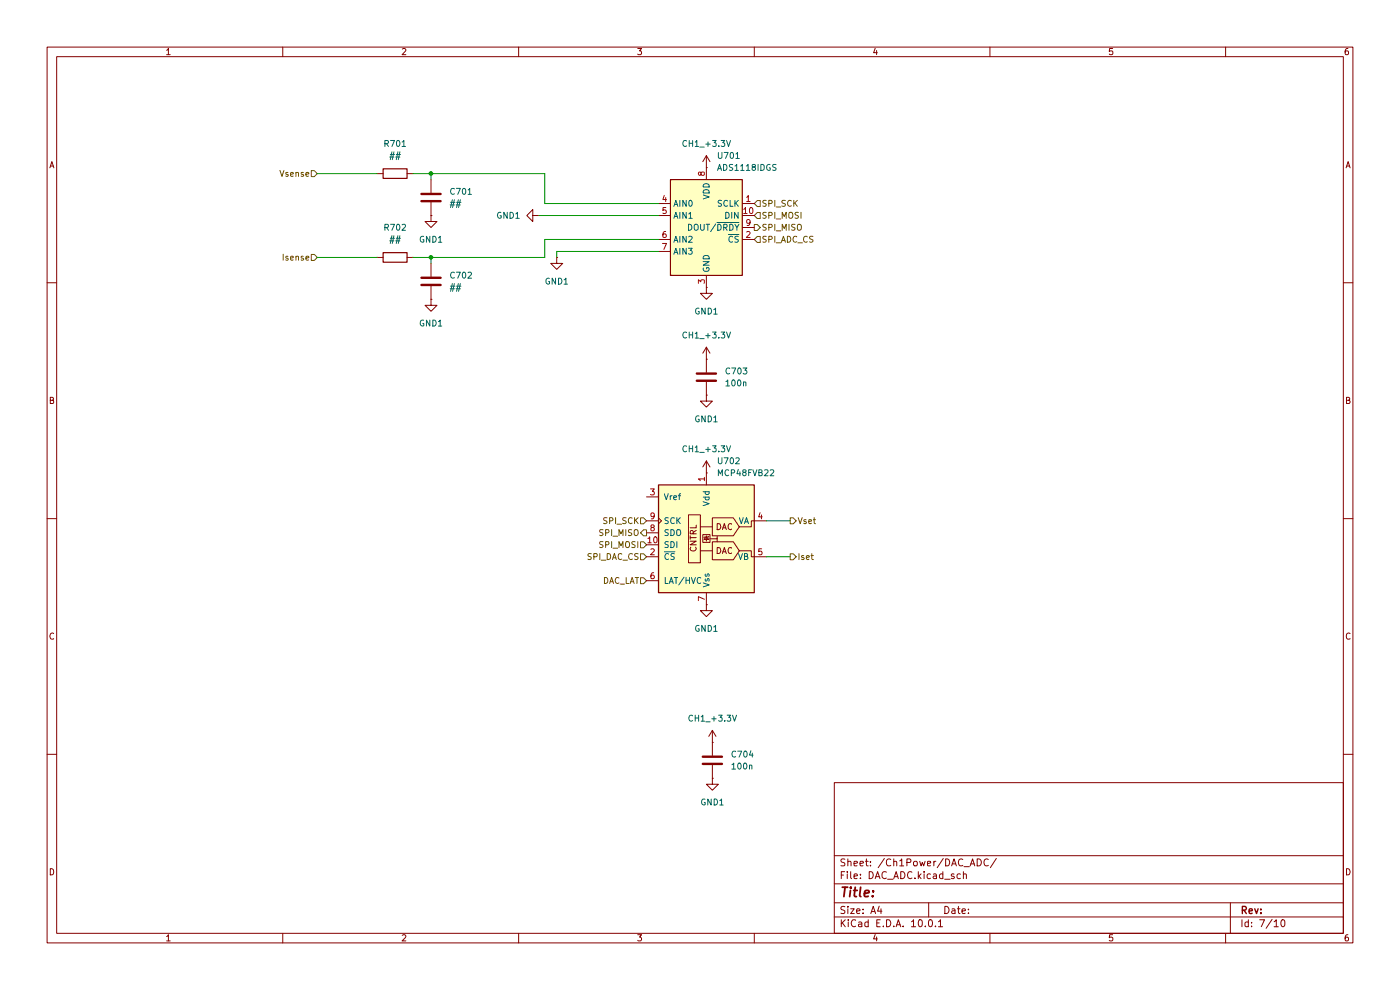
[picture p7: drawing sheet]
(kicad_sch
 (version 20260306)
 (generator "eeschema")
 (generator_version "10.0")
 (paper "A4")
 (lib_symbols
  (symbol "Analog_ADC:ADS1118IDGS" (exclude_from_sim no) (in_bom yes) (on_board yes)
   (in_pos_files yes)
   (duplicate_pin_numbers_are_jumpers no)
   (property "Reference" "U" (at 1.27 13.97 0) (show_name no) (do_not_autoplace no) (effects (font (size 1.27 1.27)) (justify left)))
   (property "Value" "ADS1118IDGS" (at 1.27 11.43 0) (show_name no) (do_not_autoplace no) (effects (font (size 1.27 1.27)) (justify left)))
   (property "Footprint" "" (at -1.27 -1.27 0) (show_name no) (do_not_autoplace no) (hide yes) (effects (font (size 1.27 1.27))))
   (property "Datasheet" "http://www.ti.com/lit/ds/symlink/ads1118.pdf" (at -22.86 10.16 0) (show_name no) (do_not_autoplace no) (hide yes) (effects (font (size 1.27 1.27))))
   (property "Description" "Ultrasmall, Low-Power, SPI-Compatible, 16-Bit Analog-to-Digital Converter with Internal Reference and Temperature Sensor, VSSOP-10" (at 0 0 0) (show_name no) (do_not_autoplace no) (hide yes) (effects (font (size 1.27 1.27))))
   (symbol "ADS1118IDGS_0_1"
    (rectangle (start 7.62 10.16) (end -7.62 -10.16) (stroke (width 0.254) (type default)) (fill (type background))))
   (symbol "ADS1118IDGS_1_1"
    (pin input line (at 10.16 5.08 180) (length 2.54) (name "SCLK" (effects (font (size 1.27 1.27)))) (number "1" (effects (font (size 1.27 1.27)))))
    (pin input line (at 10.16 -2.54 180) (length 2.54) (name "~{CS}" (effects (font (size 1.27 1.27)))) (number "2" (effects (font (size 1.27 1.27)))))
    (pin power_in line (at 0 -12.7 90) (length 2.54) (name "GND" (effects (font (size 1.27 1.27)))) (number "3" (effects (font (size 1.27 1.27)))))
    (pin input line (at -10.16 5.08 0) (length 2.54) (name "AIN0" (effects (font (size 1.27 1.27)))) (number "4" (effects (font (size 1.27 1.27)))))
    (pin input line (at -10.16 2.54 0) (length 2.54) (name "AIN1" (effects (font (size 1.27 1.27)))) (number "5" (effects (font (size 1.27 1.27)))))
    (pin input line (at -10.16 -2.54 0) (length 2.54) (name "AIN2" (effects (font (size 1.27 1.27)))) (number "6" (effects (font (size 1.27 1.27)))))
    (pin input line (at -10.16 -5.08 0) (length 2.54) (name "AIN3" (effects (font (size 1.27 1.27)))) (number "7" (effects (font (size 1.27 1.27)))))
    (pin power_in line (at 0 12.7 270) (length 2.54) (name "VDD" (effects (font (size 1.27 1.27)))) (number "8" (effects (font (size 1.27 1.27)))))
    (pin output line (at 10.16 0 180) (length 2.54) (name "DOUT/~{DRDY}" (effects (font (size 1.27 1.27)))) (number "9" (effects (font (size 1.27 1.27)))))
    (pin input line (at 10.16 2.54 180) (length 2.54) (name "DIN" (effects (font (size 1.27 1.27)))) (number "10" (effects (font (size 1.27 1.27))))))
   (embedded_fonts no))
  (symbol "Device:C"
   (pin_numbers (hide yes))
   (pin_names
    (offset 0.254)) (exclude_from_sim no) (in_bom yes) (on_board yes)
   (in_pos_files yes)
   (duplicate_pin_numbers_are_jumpers no)
   (property "Reference" "C" (at 0.635 2.54 0) (show_name no) (do_not_autoplace no) (effects (font (size 1.27 1.27)) (justify left)))
   (property "Value" "C" (at 0.635 -2.54 0) (show_name no) (do_not_autoplace no) (effects (font (size 1.27 1.27)) (justify left)))
   (property "Footprint" "" (at 0.9652 -3.81 0) (show_name no) (do_not_autoplace no) (hide yes) (effects (font (size 1.27 1.27))))
   (property "Datasheet" "" (at 0 0 0) (show_name no) (do_not_autoplace no) (hide yes) (effects (font (size 1.27 1.27))))
   (property "Description" "Unpolarized capacitor" (at 0 0 0) (show_name no) (do_not_autoplace no) (hide yes) (effects (font (size 1.27 1.27))))
   (symbol "C_0_1"
    (polyline (pts (xy -2.032 0.762) (xy 2.032 0.762)) (stroke (width 0.508) (type default)) (fill (type none)))
    (polyline (pts (xy -2.032 -0.762) (xy 2.032 -0.762)) (stroke (width 0.508) (type default)) (fill (type none))))
   (symbol "C_1_1"
    (pin passive line (at 0 3.81 270) (length 2.794) (name "" (effects (font (size 1.27 1.27)))) (number "1" (effects (font (size 1.27 1.27)))))
    (pin passive line (at 0 -3.81 90) (length 2.794) (name "" (effects (font (size 1.27 1.27)))) (number "2" (effects (font (size 1.27 1.27))))))
   (embedded_fonts no))
  (symbol "Device:R"
   (pin_numbers (hide yes))
   (pin_names
    (offset 0)) (exclude_from_sim no) (in_bom yes) (on_board yes)
   (in_pos_files yes)
   (duplicate_pin_numbers_are_jumpers no)
   (property "Reference" "R" (at 2.032 0 90) (show_name no) (do_not_autoplace no) (effects (font (size 1.27 1.27))))
   (property "Value" "R" (at 0 0 90) (show_name no) (do_not_autoplace no) (effects (font (size 1.27 1.27))))
   (property "Footprint" "" (at -1.778 0 90) (show_name no) (do_not_autoplace no) (hide yes) (effects (font (size 1.27 1.27))))
   (property "Datasheet" "" (at 0 0 0) (show_name no) (do_not_autoplace no) (hide yes) (effects (font (size 1.27 1.27))))
   (property "Description" "Resistor" (at 0 0 0) (show_name no) (do_not_autoplace no) (hide yes) (effects (font (size 1.27 1.27))))
   (symbol "R_0_1"
    (rectangle (start -1.016 -2.54) (end 1.016 2.54) (stroke (width 0.254) (type default)) (fill (type none))))
   (symbol "R_1_1"
    (pin passive line (at 0 3.81 270) (length 1.27) (name "" (effects (font (size 1.27 1.27)))) (number "1" (effects (font (size 1.27 1.27)))))
    (pin passive line (at 0 -3.81 90) (length 1.27) (name "" (effects (font (size 1.27 1.27)))) (number "2" (effects (font (size 1.27 1.27))))))
   (embedded_fonts no))
  (symbol "eiene Symbole:MCP48FVB22"
   (pin_names
    (offset 1.016)) (exclude_from_sim no) (in_bom yes) (on_board yes)
   (in_pos_files yes)
   (duplicate_pin_numbers_are_jumpers no)
   (property "Reference" "U" (at -15.494 13.716 0) (show_name no) (do_not_autoplace no) (effects (font (size 1.27 1.27)) (justify right)))
   (property "Value" "MCP48FVB22" (at -5.08 11.43 0) (show_name no) (do_not_autoplace no) (effects (font (size 1.27 1.27)) (justify right)))
   (property "Footprint" "Package_SO:MSOP-10_3x3mm_P0.5mm" (at 20.32 -7.62 0) (show_name no) (do_not_autoplace no) (hide yes) (effects (font (size 1.27 1.27))))
   (property "Datasheet" "https://ww1.microchip.com/downloads/aemDocuments/documents/OTH/ProductDocuments/DataSheets/20005466A.pdf" (at -3.302 -15.494 0) (show_name no) (do_not_autoplace no) (hide yes) (effects (font (size 1.27 1.27))))
   (property "Description" "2-Channel 12-Bit D/A Converters with SPI Interface and Internal Reference (2.048V)" (at 0 -13.462 0) (show_name no) (do_not_autoplace no) (hide yes) (effects (font (size 1.27 1.27))))
   (symbol "MCP48FVB22_0_0"
    (polyline (pts (xy 0 -0.889) (xy 0.508 -1.397) (xy -0.508 -1.397) (xy 0 -0.889)) (stroke (width 0) (type default)) (fill (type none)))
    (polyline (pts (xy 0 -1.778) (xy 0 -0.635)) (stroke (width 0) (type default)) (fill (type none)))
    (polyline (pts (xy 0.381 -0.889) (xy 0.508 -0.762)) (stroke (width 0) (type default)) (fill (type none)))
    (polyline (pts (xy 0.381 -0.889) (xy -0.381 -0.889) (xy -0.508 -1.016)) (stroke (width 0) (type default)) (fill (type none)))
    (rectangle (start 0.762 -0.381) (end -0.762 -2.032) (stroke (width 0) (type default)) (fill (type none)))
    (polyline (pts (xy 0.762 -1.27) (xy 2.286 -1.27) (xy 2.286 -0.762)) (stroke (width 0) (type default)) (fill (type none)))
    (polyline (pts (xy 2.286 -1.143) (xy 2.286 -1.905)) (stroke (width 0) (type default)) (fill (type none)))
    (polyline (pts (xy 6.985 1.27) (xy 9.525 1.27) (xy 9.525 2.54) (xy 10.16 2.54)) (stroke (width 0) (type default)) (fill (type none)))
    (polyline (pts (xy 6.985 -3.81) (xy 9.525 -3.81) (xy 9.525 -5.08) (xy 10.16 -5.08)) (stroke (width 0) (type default)) (fill (type none)))
    (text "CNTRL" (at -2.032 -4.191 900) (effects (font (size 1.27 1.27)) (justify left bottom)))
    (text "DAC" (at 3.81 1.27 0) (effects (font (size 1.27 1.27))))
    (text "DAC" (at 3.81 -3.81 0) (effects (font (size 1.27 1.27)))))
   (symbol "MCP48FVB22_0_1"
    (rectangle (start -10.16 10.16) (end 10.16 -12.7) (stroke (width 0.254) (type default)) (fill (type background)))
    (rectangle (start -1.27 -6.35) (end -3.81 3.81) (stroke (width 0) (type default)) (fill (type none)))
    (polyline (pts (xy 1.27 1.27) (xy -1.27 1.27)) (stroke (width 0) (type default)) (fill (type none)))
    (polyline (pts (xy 1.27 -3.81) (xy -1.27 -3.81)) (stroke (width 0) (type default)) (fill (type none)))
    (polyline (pts (xy 6.985 1.27) (xy 5.715 3.175) (xy 1.27 3.175) (xy 1.27 -0.635) (xy 5.715 -0.635) (xy 6.985 1.27)) (stroke (width 0) (type default)) (fill (type none)))
    (polyline (pts (xy 6.985 -3.81) (xy 5.715 -1.905) (xy 1.27 -1.905) (xy 1.27 -5.715) (xy 5.715 -5.715) (xy 6.985 -3.81)) (stroke (width 0) (type default)) (fill (type none))))
   (symbol "MCP48FVB22_1_1"
    (pin power_in line (at 0 12.7 270) (length 2.54) (name "Vdd" (effects (font (size 1.27 1.27)))) (number "1" (effects (font (size 1.27 1.27)))))
    (pin input line (at -12.7 -5.08 0) (length 2.54) (name "~{CS}" (effects (font (size 1.27 1.27)))) (number "2" (effects (font (size 1.27 1.27)))))
    (pin input line (at -12.7 7.62 0) (length 2.54) (name "Vref" (effects (font (size 1.27 1.27)))) (number "3" (effects (font (size 1.27 1.27)))))
    (pin output line (at 12.7 2.54 180) (length 2.54) (name "VA" (effects (font (size 1.27 1.27)))) (number "4" (effects (font (size 1.27 1.27)))))
    (pin output line (at 12.7 -5.08 180) (length 2.54) (name "VB" (effects (font (size 1.27 1.27)))) (number "5" (effects (font (size 1.27 1.27)))))
    (pin input line (at -12.7 -10.16 0) (length 2.54) (name "LAT/HVC" (effects (font (size 1.27 1.27)))) (number "6" (effects (font (size 1.27 1.27)))))
    (pin power_in line (at 0 -15.24 90) (length 2.54) (name "Vss" (effects (font (size 1.27 1.27)))) (number "7" (effects (font (size 1.27 1.27)))))
    (pin input line (at -12.7 0 0) (length 2.54) (name "SDO" (effects (font (size 1.27 1.27)))) (number "8" (effects (font (size 1.27 1.27)))))
    (pin input clock (at -12.7 2.54 0) (length 2.54) (name "SCK" (effects (font (size 1.27 1.27)))) (number "9" (effects (font (size 1.27 1.27)))))
    (pin input line (at -12.7 -2.54 0) (length 2.54) (name "SDI" (effects (font (size 1.27 1.27)))) (number "10" (effects (font (size 1.27 1.27))))))
   (embedded_fonts no))
  (symbol "power:+3.3V"
   (power global)
   (pin_numbers (hide yes))
   (pin_names
    (offset 0) (hide yes)) (exclude_from_sim no) (in_bom yes) (on_board yes)
   (in_pos_files yes)
   (duplicate_pin_numbers_are_jumpers no)
   (property "Reference" "#PWR" (at 0 -3.81 0) (show_name no) (do_not_autoplace no) (hide yes) (effects (font (size 1.27 1.27))))
   (property "Value" "+3.3V" (at 0 3.556 0) (show_name no) (do_not_autoplace no) (effects (font (size 1.27 1.27))))
   (property "Footprint" "" (at 0 0 0) (show_name no) (do_not_autoplace no) (hide yes) (effects (font (size 1.27 1.27))))
   (property "Datasheet" "" (at 0 0 0) (show_name no) (do_not_autoplace no) (hide yes) (effects (font (size 1.27 1.27))))
   (property "Description" "Power symbol creates a global label with name \"+3.3V\"" (at 0 0 0) (show_name no) (do_not_autoplace no) (hide yes) (effects (font (size 1.27 1.27))))
   (symbol "+3.3V_0_1"
    (polyline (pts (xy -0.762 1.27) (xy 0 2.54)) (stroke (width 0) (type default)) (fill (type none)))
    (polyline (pts (xy 0 2.54) (xy 0.762 1.27)) (stroke (width 0) (type default)) (fill (type none)))
    (polyline (pts (xy 0 0) (xy 0 2.54)) (stroke (width 0) (type default)) (fill (type none))))
   (symbol "+3.3V_1_1"
    (pin power_in line (at 0 0 90) (length 0) (name "" (effects (font (size 1.27 1.27)))) (number "1" (effects (font (size 1.27 1.27))))))
   (embedded_fonts no))
  (symbol "power:GND1"
   (power global)
   (pin_numbers (hide yes))
   (pin_names
    (offset 0) (hide yes)) (exclude_from_sim no) (in_bom yes) (on_board yes)
   (in_pos_files yes)
   (duplicate_pin_numbers_are_jumpers no)
   (property "Reference" "#PWR" (at 0 -6.35 0) (show_name no) (do_not_autoplace no) (hide yes) (effects (font (size 1.27 1.27))))
   (property "Value" "GND1" (at 0 -3.81 0) (show_name no) (do_not_autoplace no) (effects (font (size 1.27 1.27))))
   (property "Footprint" "" (at 0 0 0) (show_name no) (do_not_autoplace no) (hide yes) (effects (font (size 1.27 1.27))))
   (property "Datasheet" "" (at 0 0 0) (show_name no) (do_not_autoplace no) (hide yes) (effects (font (size 1.27 1.27))))
   (property "Description" "Power symbol creates a global label with name \"GND1\" , ground" (at 0 0 0) (show_name no) (do_not_autoplace no) (hide yes) (effects (font (size 1.27 1.27))))
   (symbol "GND1_0_1"
    (polyline (pts (xy 0 0) (xy 0 -1.27) (xy 1.27 -1.27) (xy 0 -2.54) (xy -1.27 -1.27) (xy 0 -1.27)) (stroke (width 0) (type default)) (fill (type none))))
   (symbol "GND1_1_1"
    (pin power_in line (at 0 0 270) (length 0) (name "" (effects (font (size 1.27 1.27)))) (number "1" (effects (font (size 1.27 1.27))))))
   (embedded_fonts no)))
 (junction
  (at 91.44 36.83)
  (diameter 0)
  (color 0 0 0 0))
 (junction
  (at 91.44 54.61)
  (diameter 0)
  (color 0 0 0 0))
 (wire
  (pts (xy 115.57 54.61) (xy 91.44 54.61))
  (stroke (width 0) (type default)))
 (wire
  (pts (xy 114.3 45.72) (xy 139.7 45.72))
  (stroke (width 0) (type default)))
 (wire
  (pts (xy 115.57 50.8) (xy 139.7 50.8))
  (stroke (width 0) (type default)))
 (wire
  (pts (xy 115.57 43.18) (xy 115.57 36.83))
  (stroke (width 0) (type default)))
 (wire
  (pts (xy 139.7 43.18) (xy 115.57 43.18))
  (stroke (width 0) (type default)))
 (wire
  (pts (xy 67.31 54.61) (xy 80.01 54.61))
  (stroke (width 0) (type default)))
 (wire
  (pts (xy 67.31 36.83) (xy 80.01 36.83))
  (stroke (width 0) (type default)))
 (wire
  (pts (xy 115.57 36.83) (xy 91.44 36.83))
  (stroke (width 0) (type default)))
 (wire
  (pts (xy 162.56 118.11) (xy 167.64 118.11))
  (stroke (width 0) (type default)))
 (wire
  (pts (xy 118.11 54.61) (xy 118.11 53.34))
  (stroke (width 0) (type default)))
 (wire
  (pts (xy 87.63 36.83) (xy 91.44 36.83))
  (stroke (width 0) (type default)))
 (wire
  (pts (xy 162.56 110.49) (xy 167.64 110.49))
  (stroke (width 0) (type default)))
 (wire
  (pts (xy 91.44 36.83) (xy 91.44 38.1))
  (stroke (width 0) (type default)))
 (wire
  (pts (xy 87.63 54.61) (xy 91.44 54.61))
  (stroke (width 0) (type default)))
 (wire
  (pts (xy 115.57 54.61) (xy 115.57 50.8))
  (stroke (width 0) (type default)))
 (wire
  (pts (xy 118.11 53.34) (xy 139.7 53.34))
  (stroke (width 0) (type default)))
 (wire
  (pts (xy 91.44 54.61) (xy 91.44 55.88))
  (stroke (width 0) (type default)))
 (hierarchical_label "SPI_MISO"
  (shape output)
  (at 160.02 48.26 0)
  (effects (font (size 1.27 1.27)) (justify left)))
 (hierarchical_label "SPI_MISO"
  (shape output)
  (at 137.16 113.03 180)
  (effects (font (size 1.27 1.27)) (justify right)))
 (hierarchical_label "Vset"
  (shape output)
  (at 167.64 110.49 0)
  (effects (font (size 1.27 1.27)) (justify left)))
 (hierarchical_label "SPI_DAC_CS"
  (shape input)
  (at 137.16 118.11 180)
  (effects (font (size 1.27 1.27)) (justify right)))
 (hierarchical_label "Vsense"
  (shape input)
  (at 67.31 36.83 180)
  (effects (font (size 1.27 1.27)) (justify right)))
 (hierarchical_label "SPI_SCK"
  (shape input)
  (at 137.16 110.49 180)
  (effects (font (size 1.27 1.27)) (justify right)))
 (hierarchical_label "Isense"
  (shape input)
  (at 67.31 54.61 180)
  (effects (font (size 1.27 1.27)) (justify right)))
 (hierarchical_label "SPI_ADC_CS"
  (shape input)
  (at 160.02 50.8 0)
  (effects (font (size 1.27 1.27)) (justify left)))
 (hierarchical_label "SPI_SCK"
  (shape input)
  (at 160.02 43.18 0)
  (effects (font (size 1.27 1.27)) (justify left)))
 (hierarchical_label "SPI_MOSI"
  (shape input)
  (at 137.16 115.57 180)
  (effects (font (size 1.27 1.27)) (justify right)))
 (hierarchical_label "SPI_MOSI"
  (shape input)
  (at 160.02 45.72 0)
  (effects (font (size 1.27 1.27)) (justify left)))
 (hierarchical_label "DAC_LAT"
  (shape input)
  (at 137.16 123.19 180)
  (effects (font (size 1.27 1.27)) (justify right)))
 (hierarchical_label "Iset"
  (shape output)
  (at 167.64 118.11 0)
  (effects (font (size 1.27 1.27)) (justify left)))
 (symbol
  (lib_id "power:+3.3V")
  (at 149.86 100.33 0)
  (unit 1)
  (body_style 1)
  (exclude_from_sim no)
  (in_bom yes)
  (on_board yes)
  (in_pos_files yes)
  (dnp no)
  (fields_autoplaced yes)
  (property "Reference" "#PWR0709" (at 149.86 104.14 0) (hide yes) (show_name no) (do_not_autoplace no) (effects (font (size 1.27 1.27))))
  (property "Value" "CH1_+3.3V" (at 149.86 95.25 0) (show_name no) (do_not_autoplace no) (effects (font (size 1.27 1.27))))
  (property "Footprint" "" (at 149.86 100.33 0) (hide yes) (show_name no) (do_not_autoplace no) (effects (font (size 1.27 1.27))))
  (property "Datasheet" "" (at 149.86 100.33 0) (hide yes) (show_name no) (do_not_autoplace no) (effects (font (size 1.27 1.27))))
  (property "Description" "Power symbol creates a global label with name \"+3.3V\"" (at 149.86 100.33 0) (hide yes) (show_name no) (do_not_autoplace no) (effects (font (size 1.27 1.27))))
  (pin "1"))
 (symbol
  (lib_id "Device:C")
  (at 151.13 161.29 0)
  (unit 1)
  (body_style 1)
  (exclude_from_sim no)
  (in_bom yes)
  (on_board yes)
  (in_pos_files yes)
  (dnp no)
  (fields_autoplaced yes)
  (property "Reference" "C704" (at 154.94 160.0199 0) (show_name no) (do_not_autoplace no) (effects (font (size 1.27 1.27)) (justify left)))
  (property "Value" "100n" (at 154.94 162.5599 0) (show_name no) (do_not_autoplace no) (effects (font (size 1.27 1.27)) (justify left)))
  (property "Footprint" "Capacitor_SMD:C_0603_1608Metric" (at 152.0952 165.1 0) (hide yes) (show_name no) (do_not_autoplace no) (effects (font (size 1.27 1.27))))
  (property "Datasheet" "" (at 151.13 161.29 0) (hide yes) (show_name no) (do_not_autoplace no) (effects (font (size 1.27 1.27))))
  (property "Description" "Unpolarized capacitor" (at 151.13 161.29 0) (hide yes) (show_name no) (do_not_autoplace no) (effects (font (size 1.27 1.27))))
  (pin "1")
  (pin "2"))
 (symbol
  (lib_id "Analog_ADC:ADS1118IDGS")
  (at 149.86 48.26 0)
  (unit 1)
  (body_style 1)
  (exclude_from_sim no)
  (in_bom yes)
  (on_board yes)
  (in_pos_files yes)
  (dnp no)
  (fields_autoplaced yes)
  (property "Reference" "U701" (at 152.0033 33.02 0) (show_name no) (do_not_autoplace no) (effects (font (size 1.27 1.27)) (justify left)))
  (property "Value" "ADS1118IDGS" (at 152.0033 35.56 0) (show_name no) (do_not_autoplace no) (effects (font (size 1.27 1.27)) (justify left)))
  (property "Footprint" "Package_SO:TSSOP-10_3x3mm_P0.5mm" (at 148.59 49.53 0) (hide yes) (show_name no) (do_not_autoplace no) (effects (font (size 1.27 1.27))))
  (property "Datasheet" "http://www.ti.com/lit/ds/symlink/ads1118.pdf" (at 127 38.1 0) (hide yes) (show_name no) (do_not_autoplace no) (effects (font (size 1.27 1.27))))
  (property "Description" "Ultrasmall, Low-Power, SPI-Compatible, 16-Bit Analog-to-Digital Converter with Internal Reference and Temperature Sensor, VSSOP-10" (at 149.86 48.26 0) (hide yes) (show_name no) (do_not_autoplace no) (effects (font (size 1.27 1.27))))
  (pin "10")
  (pin "5")
  (pin "2")
  (pin "6")
  (pin "1")
  (pin "8")
  (pin "4")
  (pin "9")
  (pin "7")
  (pin "3"))
 (symbol
  (lib_id "power:+3.3V")
  (at 149.86 35.56 0)
  (unit 1)
  (body_style 1)
  (exclude_from_sim no)
  (in_bom yes)
  (on_board yes)
  (in_pos_files yes)
  (dnp no)
  (fields_autoplaced yes)
  (property "Reference" "#PWR0705" (at 149.86 39.37 0) (hide yes) (show_name no) (do_not_autoplace no) (effects (font (size 1.27 1.27))))
  (property "Value" "CH1_+3.3V" (at 149.86 30.48 0) (show_name no) (do_not_autoplace no) (effects (font (size 1.27 1.27))))
  (property "Footprint" "" (at 149.86 35.56 0) (hide yes) (show_name no) (do_not_autoplace no) (effects (font (size 1.27 1.27))))
  (property "Datasheet" "" (at 149.86 35.56 0) (hide yes) (show_name no) (do_not_autoplace no) (effects (font (size 1.27 1.27))))
  (property "Description" "Power symbol creates a global label with name \"+3.3V\"" (at 149.86 35.56 0) (hide yes) (show_name no) (do_not_autoplace no) (effects (font (size 1.27 1.27))))
  (pin "1"))
 (symbol
  (lib_id "power:GND1")
  (at 91.44 63.5 0)
  (unit 1)
  (body_style 1)
  (exclude_from_sim no)
  (in_bom yes)
  (on_board yes)
  (in_pos_files yes)
  (dnp no)
  (fields_autoplaced yes)
  (property "Reference" "#PWR0702" (at 91.44 69.85 0) (hide yes) (show_name no) (do_not_autoplace no) (effects (font (size 1.27 1.27))))
  (property "Value" "GND1" (at 91.44 68.58 0) (show_name no) (do_not_autoplace no) (effects (font (size 1.27 1.27))))
  (property "Footprint" "" (at 91.44 63.5 0) (hide yes) (show_name no) (do_not_autoplace no) (effects (font (size 1.27 1.27))))
  (property "Datasheet" "" (at 91.44 63.5 0) (hide yes) (show_name no) (do_not_autoplace no) (effects (font (size 1.27 1.27))))
  (property "Description" "Power symbol creates a global label with name \"GND1\" , ground" (at 91.44 63.5 0) (hide yes) (show_name no) (do_not_autoplace no) (effects (font (size 1.27 1.27))))
  (pin "1"))
 (symbol
  (lib_id "power:GND1")
  (at 118.11 54.61 0)
  (unit 1)
  (body_style 1)
  (exclude_from_sim no)
  (in_bom yes)
  (on_board yes)
  (in_pos_files yes)
  (dnp no)
  (fields_autoplaced yes)
  (property "Reference" "#PWR0704" (at 118.11 60.96 0) (hide yes) (show_name no) (do_not_autoplace no) (effects (font (size 1.27 1.27))))
  (property "Value" "GND1" (at 118.11 59.69 0) (show_name no) (do_not_autoplace no) (effects (font (size 1.27 1.27))))
  (property "Footprint" "" (at 118.11 54.61 0) (hide yes) (show_name no) (do_not_autoplace no) (effects (font (size 1.27 1.27))))
  (property "Datasheet" "" (at 118.11 54.61 0) (hide yes) (show_name no) (do_not_autoplace no) (effects (font (size 1.27 1.27))))
  (property "Description" "Power symbol creates a global label with name \"GND1\" , ground" (at 118.11 54.61 0) (hide yes) (show_name no) (do_not_autoplace no) (effects (font (size 1.27 1.27))))
  (pin "1"))
 (symbol
  (lib_id "Device:C")
  (at 149.86 80.01 0)
  (unit 1)
  (body_style 1)
  (exclude_from_sim no)
  (in_bom yes)
  (on_board yes)
  (in_pos_files yes)
  (dnp no)
  (fields_autoplaced yes)
  (property "Reference" "C703" (at 153.67 78.7399 0) (show_name no) (do_not_autoplace no) (effects (font (size 1.27 1.27)) (justify left)))
  (property "Value" "100n" (at 153.67 81.2799 0) (show_name no) (do_not_autoplace no) (effects (font (size 1.27 1.27)) (justify left)))
  (property "Footprint" "Capacitor_SMD:C_0603_1608Metric" (at 150.8252 83.82 0) (hide yes) (show_name no) (do_not_autoplace no) (effects (font (size 1.27 1.27))))
  (property "Datasheet" "" (at 149.86 80.01 0) (hide yes) (show_name no) (do_not_autoplace no) (effects (font (size 1.27 1.27))))
  (property "Description" "Unpolarized capacitor" (at 149.86 80.01 0) (hide yes) (show_name no) (do_not_autoplace no) (effects (font (size 1.27 1.27))))
  (pin "1")
  (pin "2"))
 (symbol
  (lib_id "Device:R")
  (at 83.82 54.61 270)
  (unit 1)
  (body_style 1)
  (exclude_from_sim no)
  (in_bom yes)
  (on_board yes)
  (in_pos_files yes)
  (dnp no)
  (fields_autoplaced yes)
  (property "Reference" "R702" (at 83.82 48.26 90) (show_name no) (do_not_autoplace no) (effects (font (size 1.27 1.27))))
  (property "Value" "##" (at 83.82 50.8 90) (show_name no) (do_not_autoplace no) (effects (font (size 1.27 1.27))))
  (property "Footprint" "Resistor_SMD:R_0603_1608Metric" (at 83.82 52.832 90) (hide yes) (show_name no) (do_not_autoplace no) (effects (font (size 1.27 1.27))))
  (property "Datasheet" "" (at 83.82 54.61 0) (hide yes) (show_name no) (do_not_autoplace no) (effects (font (size 1.27 1.27))))
  (property "Description" "Resistor" (at 83.82 54.61 0) (hide yes) (show_name no) (do_not_autoplace no) (effects (font (size 1.27 1.27))))
  (pin "2")
  (pin "1"))
 (symbol
  (lib_id "power:+3.3V")
  (at 149.86 76.2 0)
  (unit 1)
  (body_style 1)
  (exclude_from_sim no)
  (in_bom yes)
  (on_board yes)
  (in_pos_files yes)
  (dnp no)
  (fields_autoplaced yes)
  (property "Reference" "#PWR0707" (at 149.86 80.01 0) (hide yes) (show_name no) (do_not_autoplace no) (effects (font (size 1.27 1.27))))
  (property "Value" "CH1_+3.3V" (at 149.86 71.12 0) (show_name no) (do_not_autoplace no) (effects (font (size 1.27 1.27))))
  (property "Footprint" "" (at 149.86 76.2 0) (hide yes) (show_name no) (do_not_autoplace no) (effects (font (size 1.27 1.27))))
  (property "Datasheet" "" (at 149.86 76.2 0) (hide yes) (show_name no) (do_not_autoplace no) (effects (font (size 1.27 1.27))))
  (property "Description" "Power symbol creates a global label with name \"+3.3V\"" (at 149.86 76.2 0) (hide yes) (show_name no) (do_not_autoplace no) (effects (font (size 1.27 1.27))))
  (pin "1"))
 (symbol
  (lib_id "Device:R")
  (at 83.82 36.83 270)
  (unit 1)
  (body_style 1)
  (exclude_from_sim no)
  (in_bom yes)
  (on_board yes)
  (in_pos_files yes)
  (dnp no)
  (fields_autoplaced yes)
  (property "Reference" "R701" (at 83.82 30.48 90) (show_name no) (do_not_autoplace no) (effects (font (size 1.27 1.27))))
  (property "Value" "##" (at 83.82 33.02 90) (show_name no) (do_not_autoplace no) (effects (font (size 1.27 1.27))))
  (property "Footprint" "Resistor_SMD:R_0603_1608Metric" (at 83.82 35.052 90) (hide yes) (show_name no) (do_not_autoplace no) (effects (font (size 1.27 1.27))))
  (property "Datasheet" "" (at 83.82 36.83 0) (hide yes) (show_name no) (do_not_autoplace no) (effects (font (size 1.27 1.27))))
  (property "Description" "Resistor" (at 83.82 36.83 0) (hide yes) (show_name no) (do_not_autoplace no) (effects (font (size 1.27 1.27))))
  (pin "2")
  (pin "1"))
 (symbol
  (lib_id "power:GND1")
  (at 91.44 45.72 0)
  (unit 1)
  (body_style 1)
  (exclude_from_sim no)
  (in_bom yes)
  (on_board yes)
  (in_pos_files yes)
  (dnp no)
  (fields_autoplaced yes)
  (property "Reference" "#PWR0701" (at 91.44 52.07 0) (hide yes) (show_name no) (do_not_autoplace no) (effects (font (size 1.27 1.27))))
  (property "Value" "GND1" (at 91.44 50.8 0) (show_name no) (do_not_autoplace no) (effects (font (size 1.27 1.27))))
  (property "Footprint" "" (at 91.44 45.72 0) (hide yes) (show_name no) (do_not_autoplace no) (effects (font (size 1.27 1.27))))
  (property "Datasheet" "" (at 91.44 45.72 0) (hide yes) (show_name no) (do_not_autoplace no) (effects (font (size 1.27 1.27))))
  (property "Description" "Power symbol creates a global label with name \"GND1\" , ground" (at 91.44 45.72 0) (hide yes) (show_name no) (do_not_autoplace no) (effects (font (size 1.27 1.27))))
  (pin "1"))
 (symbol
  (lib_id "power:GND1")
  (at 149.86 128.27 0)
  (unit 1)
  (body_style 1)
  (exclude_from_sim no)
  (in_bom yes)
  (on_board yes)
  (in_pos_files yes)
  (dnp no)
  (fields_autoplaced yes)
  (property "Reference" "#PWR0710" (at 149.86 134.62 0) (hide yes) (show_name no) (do_not_autoplace no) (effects (font (size 1.27 1.27))))
  (property "Value" "GND1" (at 149.86 133.35 0) (show_name no) (do_not_autoplace no) (effects (font (size 1.27 1.27))))
  (property "Footprint" "" (at 149.86 128.27 0) (hide yes) (show_name no) (do_not_autoplace no) (effects (font (size 1.27 1.27))))
  (property "Datasheet" "" (at 149.86 128.27 0) (hide yes) (show_name no) (do_not_autoplace no) (effects (font (size 1.27 1.27))))
  (property "Description" "Power symbol creates a global label with name \"GND1\" , ground" (at 149.86 128.27 0) (hide yes) (show_name no) (do_not_autoplace no) (effects (font (size 1.27 1.27))))
  (pin "1"))
 (symbol
  (lib_id "Device:C")
  (at 91.44 59.69 0)
  (unit 1)
  (body_style 1)
  (exclude_from_sim no)
  (in_bom yes)
  (on_board yes)
  (in_pos_files yes)
  (dnp no)
  (fields_autoplaced yes)
  (property "Reference" "C702" (at 95.25 58.4199 0) (show_name no) (do_not_autoplace no) (effects (font (size 1.27 1.27)) (justify left)))
  (property "Value" "##" (at 95.25 60.9599 0) (show_name no) (do_not_autoplace no) (effects (font (size 1.27 1.27)) (justify left)))
  (property "Footprint" "Capacitor_SMD:C_0603_1608Metric" (at 92.4052 63.5 0) (hide yes) (show_name no) (do_not_autoplace no) (effects (font (size 1.27 1.27))))
  (property "Datasheet" "" (at 91.44 59.69 0) (hide yes) (show_name no) (do_not_autoplace no) (effects (font (size 1.27 1.27))))
  (property "Description" "Unpolarized capacitor" (at 91.44 59.69 0) (hide yes) (show_name no) (do_not_autoplace no) (effects (font (size 1.27 1.27))))
  (pin "1")
  (pin "2"))
 (symbol
  (lib_id "power:GND1")
  (at 149.86 83.82 0)
  (unit 1)
  (body_style 1)
  (exclude_from_sim no)
  (in_bom yes)
  (on_board yes)
  (in_pos_files yes)
  (dnp no)
  (fields_autoplaced yes)
  (property "Reference" "#PWR0708" (at 149.86 90.17 0) (hide yes) (show_name no) (do_not_autoplace no) (effects (font (size 1.27 1.27))))
  (property "Value" "GND1" (at 149.86 88.9 0) (show_name no) (do_not_autoplace no) (effects (font (size 1.27 1.27))))
  (property "Footprint" "" (at 149.86 83.82 0) (hide yes) (show_name no) (do_not_autoplace no) (effects (font (size 1.27 1.27))))
  (property "Datasheet" "" (at 149.86 83.82 0) (hide yes) (show_name no) (do_not_autoplace no) (effects (font (size 1.27 1.27))))
  (property "Description" "Power symbol creates a global label with name \"GND1\" , ground" (at 149.86 83.82 0) (hide yes) (show_name no) (do_not_autoplace no) (effects (font (size 1.27 1.27))))
  (pin "1"))
 (symbol
  (lib_id "power:GND1")
  (at 149.86 60.96 0)
  (unit 1)
  (body_style 1)
  (exclude_from_sim no)
  (in_bom yes)
  (on_board yes)
  (in_pos_files yes)
  (dnp no)
  (fields_autoplaced yes)
  (property "Reference" "#PWR0706" (at 149.86 67.31 0) (hide yes) (show_name no) (do_not_autoplace no) (effects (font (size 1.27 1.27))))
  (property "Value" "GND1" (at 149.86 66.04 0) (show_name no) (do_not_autoplace no) (effects (font (size 1.27 1.27))))
  (property "Footprint" "" (at 149.86 60.96 0) (hide yes) (show_name no) (do_not_autoplace no) (effects (font (size 1.27 1.27))))
  (property "Datasheet" "" (at 149.86 60.96 0) (hide yes) (show_name no) (do_not_autoplace no) (effects (font (size 1.27 1.27))))
  (property "Description" "Power symbol creates a global label with name \"GND1\" , ground" (at 149.86 60.96 0) (hide yes) (show_name no) (do_not_autoplace no) (effects (font (size 1.27 1.27))))
  (pin "1"))
 (symbol
  (lib_id "power:+3.3V")
  (at 151.13 157.48 0)
  (unit 1)
  (body_style 1)
  (exclude_from_sim no)
  (in_bom yes)
  (on_board yes)
  (in_pos_files yes)
  (dnp no)
  (fields_autoplaced yes)
  (property "Reference" "#PWR0711" (at 151.13 161.29 0) (hide yes) (show_name no) (do_not_autoplace no) (effects (font (size 1.27 1.27))))
  (property "Value" "CH1_+3.3V" (at 151.13 152.4 0) (show_name no) (do_not_autoplace no) (effects (font (size 1.27 1.27))))
  (property "Footprint" "" (at 151.13 157.48 0) (hide yes) (show_name no) (do_not_autoplace no) (effects (font (size 1.27 1.27))))
  (property "Datasheet" "" (at 151.13 157.48 0) (hide yes) (show_name no) (do_not_autoplace no) (effects (font (size 1.27 1.27))))
  (property "Description" "Power symbol creates a global label with name \"+3.3V\"" (at 151.13 157.48 0) (hide yes) (show_name no) (do_not_autoplace no) (effects (font (size 1.27 1.27))))
  (pin "1"))
 (symbol
  (lib_id "Device:C")
  (at 91.44 41.91 0)
  (unit 1)
  (body_style 1)
  (exclude_from_sim no)
  (in_bom yes)
  (on_board yes)
  (in_pos_files yes)
  (dnp no)
  (fields_autoplaced yes)
  (property "Reference" "C701" (at 95.25 40.6399 0) (show_name no) (do_not_autoplace no) (effects (font (size 1.27 1.27)) (justify left)))
  (property "Value" "##" (at 95.25 43.1799 0) (show_name no) (do_not_autoplace no) (effects (font (size 1.27 1.27)) (justify left)))
  (property "Footprint" "Capacitor_SMD:C_0603_1608Metric" (at 92.4052 45.72 0) (hide yes) (show_name no) (do_not_autoplace no) (effects (font (size 1.27 1.27))))
  (property "Datasheet" "" (at 91.44 41.91 0) (hide yes) (show_name no) (do_not_autoplace no) (effects (font (size 1.27 1.27))))
  (property "Description" "Unpolarized capacitor" (at 91.44 41.91 0) (hide yes) (show_name no) (do_not_autoplace no) (effects (font (size 1.27 1.27))))
  (pin "1")
  (pin "2"))
 (symbol
  (lib_id "power:GND1")
  (at 151.13 165.1 0)
  (unit 1)
  (body_style 1)
  (exclude_from_sim no)
  (in_bom yes)
  (on_board yes)
  (in_pos_files yes)
  (dnp no)
  (fields_autoplaced yes)
  (property "Reference" "#PWR0712" (at 151.13 171.45 0) (hide yes) (show_name no) (do_not_autoplace no) (effects (font (size 1.27 1.27))))
  (property "Value" "GND1" (at 151.13 170.18 0) (show_name no) (do_not_autoplace no) (effects (font (size 1.27 1.27))))
  (property "Footprint" "" (at 151.13 165.1 0) (hide yes) (show_name no) (do_not_autoplace no) (effects (font (size 1.27 1.27))))
  (property "Datasheet" "" (at 151.13 165.1 0) (hide yes) (show_name no) (do_not_autoplace no) (effects (font (size 1.27 1.27))))
  (property "Description" "Power symbol creates a global label with name \"GND1\" , ground" (at 151.13 165.1 0) (hide yes) (show_name no) (do_not_autoplace no) (effects (font (size 1.27 1.27))))
  (pin "1"))
 (symbol
  (lib_id "power:GND1")
  (at 114.3 45.72 270)
  (unit 1)
  (body_style 1)
  (exclude_from_sim no)
  (in_bom yes)
  (on_board yes)
  (in_pos_files yes)
  (dnp no)
  (fields_autoplaced yes)
  (property "Reference" "#PWR0703" (at 107.95 45.72 0) (hide yes) (show_name no) (do_not_autoplace no) (effects (font (size 1.27 1.27))))
  (property "Value" "GND1" (at 110.49 45.7199 90) (show_name no) (do_not_autoplace no) (effects (font (size 1.27 1.27)) (justify right)))
  (property "Footprint" "" (at 114.3 45.72 0) (hide yes) (show_name no) (do_not_autoplace no) (effects (font (size 1.27 1.27))))
  (property "Datasheet" "" (at 114.3 45.72 0) (hide yes) (show_name no) (do_not_autoplace no) (effects (font (size 1.27 1.27))))
  (property "Description" "Power symbol creates a global label with name \"GND1\" , ground" (at 114.3 45.72 0) (hide yes) (show_name no) (do_not_autoplace no) (effects (font (size 1.27 1.27))))
  (pin "1"))
 (symbol
  (lib_id "eiene Symbole:MCP48FVB22")
  (at 149.86 113.03 0)
  (unit 1)
  (body_style 1)
  (exclude_from_sim no)
  (in_bom yes)
  (on_board yes)
  (in_pos_files yes)
  (dnp no)
  (fields_autoplaced yes)
  (property "Reference" "U702" (at 152.0033 97.79 0) (show_name no) (do_not_autoplace no) (effects (font (size 1.27 1.27)) (justify left)))
  (property "Value" "MCP48FVB22" (at 152.0033 100.33 0) (show_name no) (do_not_autoplace no) (effects (font (size 1.27 1.27)) (justify left)))
  (property "Footprint" "Package_SO:MSOP-10_3x3mm_P0.5mm" (at 170.18 120.65 0) (hide yes) (show_name no) (do_not_autoplace no) (effects (font (size 1.27 1.27))))
  (property "Datasheet" "https://ww1.microchip.com/downloads/aemDocuments/documents/OTH/ProductDocuments/DataSheets/20005466A.pdf" (at 146.558 128.524 0) (hide yes) (show_name no) (do_not_autoplace no) (effects (font (size 1.27 1.27))))
  (property "Description" "2-Channel 12-Bit D/A Converters with SPI Interface and Internal Reference (2.048V)" (at 149.86 126.492 0) (hide yes) (show_name no) (do_not_autoplace no) (effects (font (size 1.27 1.27))))
  (pin "3")
  (pin "1")
  (pin "2")
  (pin "5")
  (pin "7")
  (pin "4")
  (pin "8")
  (pin "10")
  (pin "6")
  (pin "9")))
